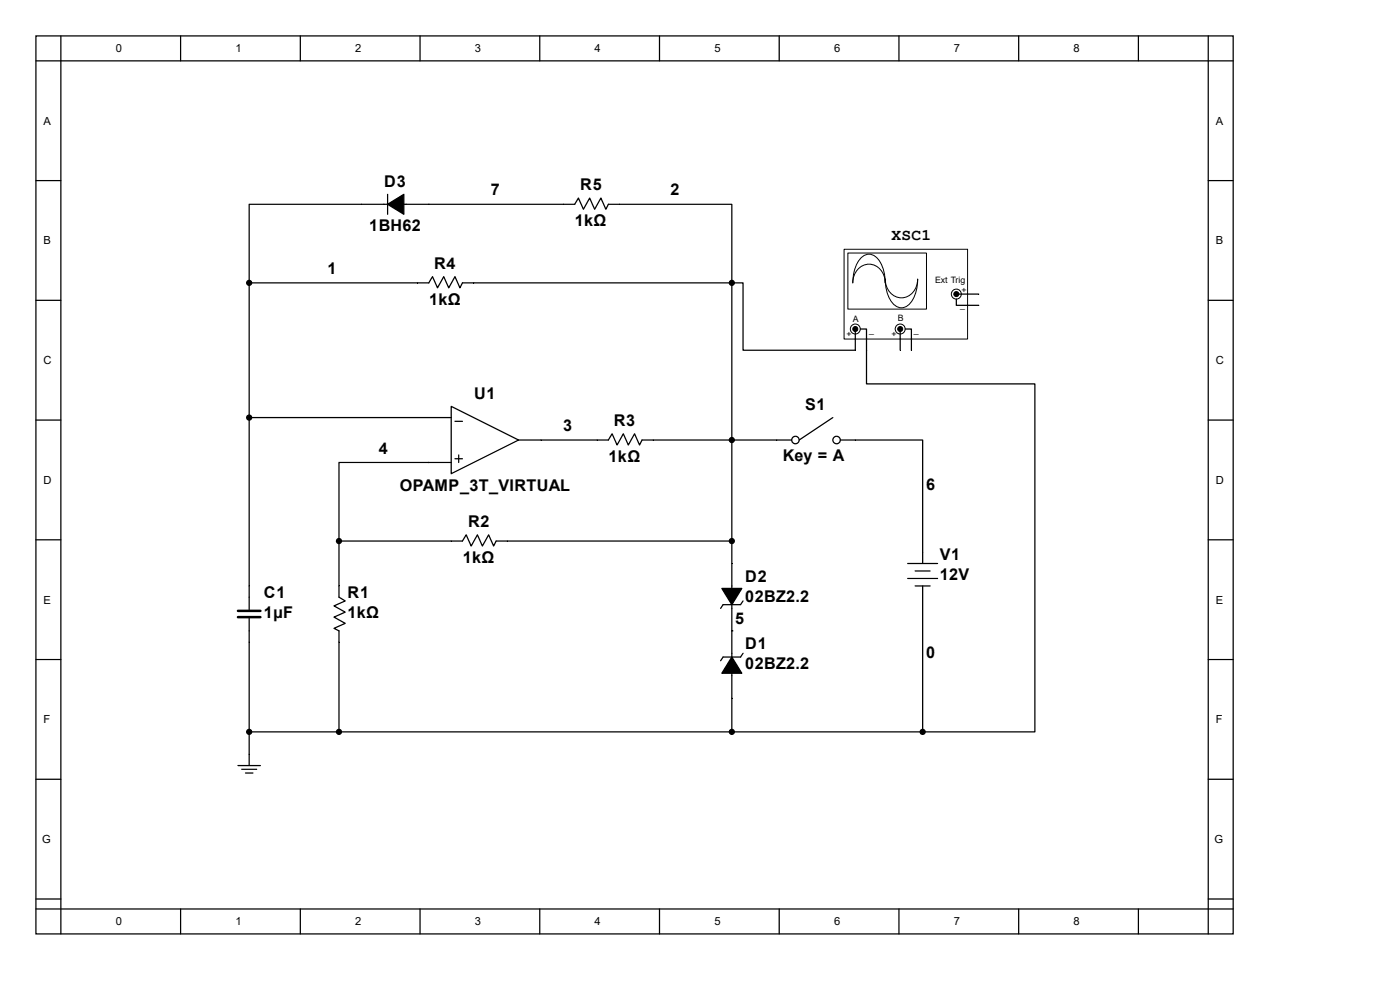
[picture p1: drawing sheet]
<svg xmlns="http://www.w3.org/2000/svg" width="297mm" height="210mm" viewBox="0 0 297 210" stroke-linecap="round" stroke-linejoin="round" font-family="sans-serif">
<g fill="none" stroke="#000" stroke-width=".26">
<path d="M7.6 7.6h254v190.5h-254zM7.6 12.9h254M12.9 7.6v190.5M38.3 7.6v5.3M63.7 7.6v5.3M89.1 7.6v5.3M114.5 7.6v5.3M139.9 7.6v5.3M165.3 7.6v5.3M190.7 7.6v5.3M216.1 7.6v5.3M241.5 7.6v5.3"/>
<path d="M256.3 7.6v190.5M7.6 38.3h5.3M256.3 38.3h5.3M7.6 63.7h5.3M88.6 60h2.4l.8-1.3 1 2.4 1.3-2.4 1.1 2.4 1.3-2.4 1.1 2.4 .5-1.1h2.4M256.3 63.7h5.3M7.6 89.1h5.3M95.7 86.2l14.3 7.1-14.3 7.2zM95.7 98.1h-23.8v16.7M95.7 88.6h-42.8v40.7M96.5 89.4h1.6M96.5 97.3h1.6"/>
<path d="M97.3 96.5v1.6M110 93.3h19.1l.8-1.3 1 2.4 1.3-2.4 1.1 2.4 1.3-2.4 1.1 2.4 .5-1.1h31.8M155.3 93.3v62h-102.4M176.7 88.6l-7.2 4.7M178.3 93.3h17.4v26.2M256.3 89.1h5.3M7.6 114.5h5.3M71.9 114.8v11.9l1.3 .8-2.3 1 2.3 1.4-2.3 1 2.3 1.3-2.3 1.1 1 .5v21.5M71.9 114.8h26.2l.8-1.3 1.1 2.3 1.3-2.3 1 2.3 1.4-2.3 1 2.3 .6-1h50M192.6 119.5h6.3M256.3 114.5h5.3M7.6 139.9h5.3"/>
<path d="M52.9 131.2v31.2M155.3 133.8h.1M157.6 138.6l-.5 .8h-3.7l-.5 .8M157.6 127.5l-.5 .8h-3.7l-.5 .8M192.6 122.7h6.3M194.2 121.1h3.1M194.2 124.3h3.1M195.7 124.3v2.4M256.3 139.9h5.3M7.6 165.3h5.3M50.5 162.4h4.7M51.3 163.2h3.2"/>
<path d="M52.1 164h1.6M256.3 165.3h5.3M7.6 190.7h5.3M7.6 192.8h254M38.3 192.8v5.3M63.7 192.8v5.3M89.1 192.8v5.3M114.5 192.8v5.3M139.9 192.8v5.3M165.3 192.8v5.3M190.7 192.8v5.3M216.1 192.8v5.3"/>
<path d="M241.5 192.8v5.3M256.3 190.7h5.3"/>
<circle cx="168.8" cy="93.3" r=".79"/>
<circle cx="177.5" cy="93.3" r=".79"/>
</g>
<path d="M50.5 129.6h4.7M50.5 130.9h4.7" fill="none" stroke="#000" stroke-width=".53"/>
<g fill="#000" stroke="#000" stroke-width=".26">
<path d="M153.1 124.8h4.3l-2.1 3.5zM155.3 139.4l2.1 3.4h-4.3z"/>
<circle cx="52.9" cy="88.6" r=".53"/>
<circle cx="155.3" cy="93.3" r=".53"/>
<circle cx="71.9" cy="114.8" r=".53"/>
<circle cx="155.3" cy="114.8" r=".53"/>
<circle cx="52.9" cy="155.3" r=".53"/>
<circle cx="71.9" cy="155.3" r=".53"/>
<circle cx="155.3" cy="155.3" r=".53"/>
</g>
<path d="M179.1 52.9h26.2v19h-26.2z" fill="#fff"/>
<path d="M179.1 52.9h26.2v19h-26.2z" fill="none" stroke="#000" stroke-width=".21"/>
<path d="M179.9 53.7h16.7v11.9h-16.7z" fill="#fff"/>
<path d="M179.9 53.7h16.7v11.9h-16.7zM182.6 54.8a2.35 2.35 0 0 1 4 .6 8.3 8.3 0 0 1 1.2 4.6 3.5 3.5 0 0 0-1.6-3.4 3.5 3.5 0 0 0-3.8 .1 4.1 4.1 0 0 0-1.5 3.3 7.8 7.8 0 0 1 1.7-5.2zM187.8 59.2a3.5 3.5 0 0 0 1.6 3.4 3.5 3.5 0 0 0 3.8-.1 4.1 4.1 0 0 0 1.5-3.3 7.2 7.2 0 0 1-2.3 5.7 2.38 2.38 0 0 1-3.4-1 8.3 8.3 0 0 1-1.2-4.7z" fill="none" stroke="#000" stroke-width=".21"/>
<g fill="#fff" stroke="#000" stroke-width=".21">
<circle cx="191" cy="69.8" r="1.06"/>
<circle cx="181.5" cy="69.8" r="1.06"/>
<circle cx="202.9" cy="62.4" r="1.06"/>
</g>
<g fill="none" stroke="#000" stroke-width=".26">
<path d="M82.2 41.2v4.3M52.9 60v-16.7h69l.8-1.3 1.1 2.4 1.3-2.4 1.1 2.4 1.3-2.4 1 2.4 .6-1.1h26.2v16.7M52.9 60h35.7M52.9 60v28.6M100.5 60h54.8M155.3 60h2.3v14.3h23.9v-4M155.3 60v33.3M182.5 69.8h1.3v11.6h35.8v73.9h-23.9M191 69.8v4.5M192 69.8h1.4v4.5M202.9 63.4v1.4h4.7M203.1 62.4h4.5"/>
<path d="M195.7 126.7v28.6M155.3 155.3h40.4"/>
</g>
<g fill="#000" stroke="#000" stroke-width=".21">
<circle cx="181.5" cy="69.8" r=".53"/>
<circle cx="191" cy="69.8" r=".53"/>
<circle cx="202.9" cy="62.4" r=".53"/>
</g>
<g fill="#000" stroke="#000" stroke-width=".26">
<path d="M82.2 43.3l3.5-2.1v4.3z"/>
<circle cx="52.9" cy="60" r=".53"/>
<circle cx="155.3" cy="60" r=".53"/>
<circle cx="195.7" cy="155.3" r=".53"/>
</g>
<g font-size="3.4">
<text x="81.5" y="39.6">D3</text>
<text x="104.1" y="41.4">7</text>
<text x="123.1" y="40.4">R5</text>
<text x="142.2" y="41.4">2</text>
<text x="78.3" y="49.1">1BH62</text>
<text x="122" y="48">1kΩ</text>
<text x="189.1" y="51">XSC1</text>
<text x="69.5" y="58.1">1</text>
<text x="92.1" y="57.1">R4</text>
<text x="91" y="64.7">1kΩ</text>
<text x="100.6" y="84.6">U1</text>
<text x="170.8" y="87">S1</text>
<text x="119.5" y="91.4">3</text>
<text x="130.2" y="90.4">R3</text>
<text x="80.3" y="96.2">4</text>
<text x="129.1" y="98">1kΩ</text>
<text x="166.1" y="97.8">Key = A</text>
<text x="84.8" y="104.1">OPAMP_3T_VIRTUAL</text>
<text x="196.5" y="103.9">6</text>
<text x="99.3" y="111.8">R2</text>
<text x="98.2" y="119.5">1kΩ</text>
<text x="199.4" y="118.7">V1</text>
<text x="158.1" y="123.4">D2</text>
<text x="199.4" y="122.9">12V</text>
<text x="56" y="126.9">C1</text>
<text x="56" y="131.1">1µF</text>
<text x="73.7" y="126.9">R1</text>
<text x="73.7" y="131.1">1kΩ</text>
<text x="158.1" y="127.7">02BZ2.2</text>
<text x="156" y="132.5">5</text>
<text x="158.1" y="137.8">D1</text>
<text x="158.1" y="142">02BZ2.2</text>
<text x="196.5" y="139.6">0</text>
</g>
<g font-size="2.4">
<text x="24.6" y="11.1">0</text>
<text x="50" y="11.1">1</text>
<text x="75.4" y="11.1">2</text>
<text x="100.8" y="11.1">3</text>
<text x="126.2" y="11.1">4</text>
<text x="151.6" y="11.1">5</text>
<text x="177" y="11.1">6</text>
<text x="202.4" y="11.1">7</text>
<text x="227.8" y="11.1">8</text>
<text x="9.2" y="26.5">A</text>
<text x="257.9" y="26.5">A</text>
<text x="9.2" y="51.9">B</text>
<text x="257.9" y="51.9">B</text>
<text x="9.2" y="77.3">C</text>
<text x="257.9" y="77.3">C</text>
<text x="9.2" y="102.7">D</text>
<text x="257.9" y="102.7">D</text>
<text x="9.2" y="128.1">E</text>
<text x="257.9" y="128.1">E</text>
<text x="9.2" y="153.5">F</text>
<text x="257.9" y="153.5">F</text>
<text x="8.9" y="178.9">G</text>
<text x="257.6" y="178.9">G</text>
<text x="24.6" y="196.3">0</text>
<text x="50" y="196.3">1</text>
<text x="75.4" y="196.3">2</text>
<text x="100.8" y="196.3">3</text>
<text x="126.2" y="196.3">4</text>
<text x="151.6" y="196.3">5</text>
<text x="177" y="196.3">6</text>
<text x="202.4" y="196.3">7</text>
<text x="227.8" y="196.3">8</text>
</g>
<g font-size="1.9">
<text x="198.4" y="60.1">Ext Trig</text>
<text x="203.7" y="65.4">_</text>
<text x="204" y="62.2">+</text>
<text x="179.6" y="71.5">+</text>
<text x="180.9" y="68.3">A</text>
<text x="184.4" y="70.7">_</text>
<text x="189.1" y="71.5">+</text>
<text x="190.5" y="68">B</text>
<text x="193.9" y="70.7">_</text>
</g>
</svg>
